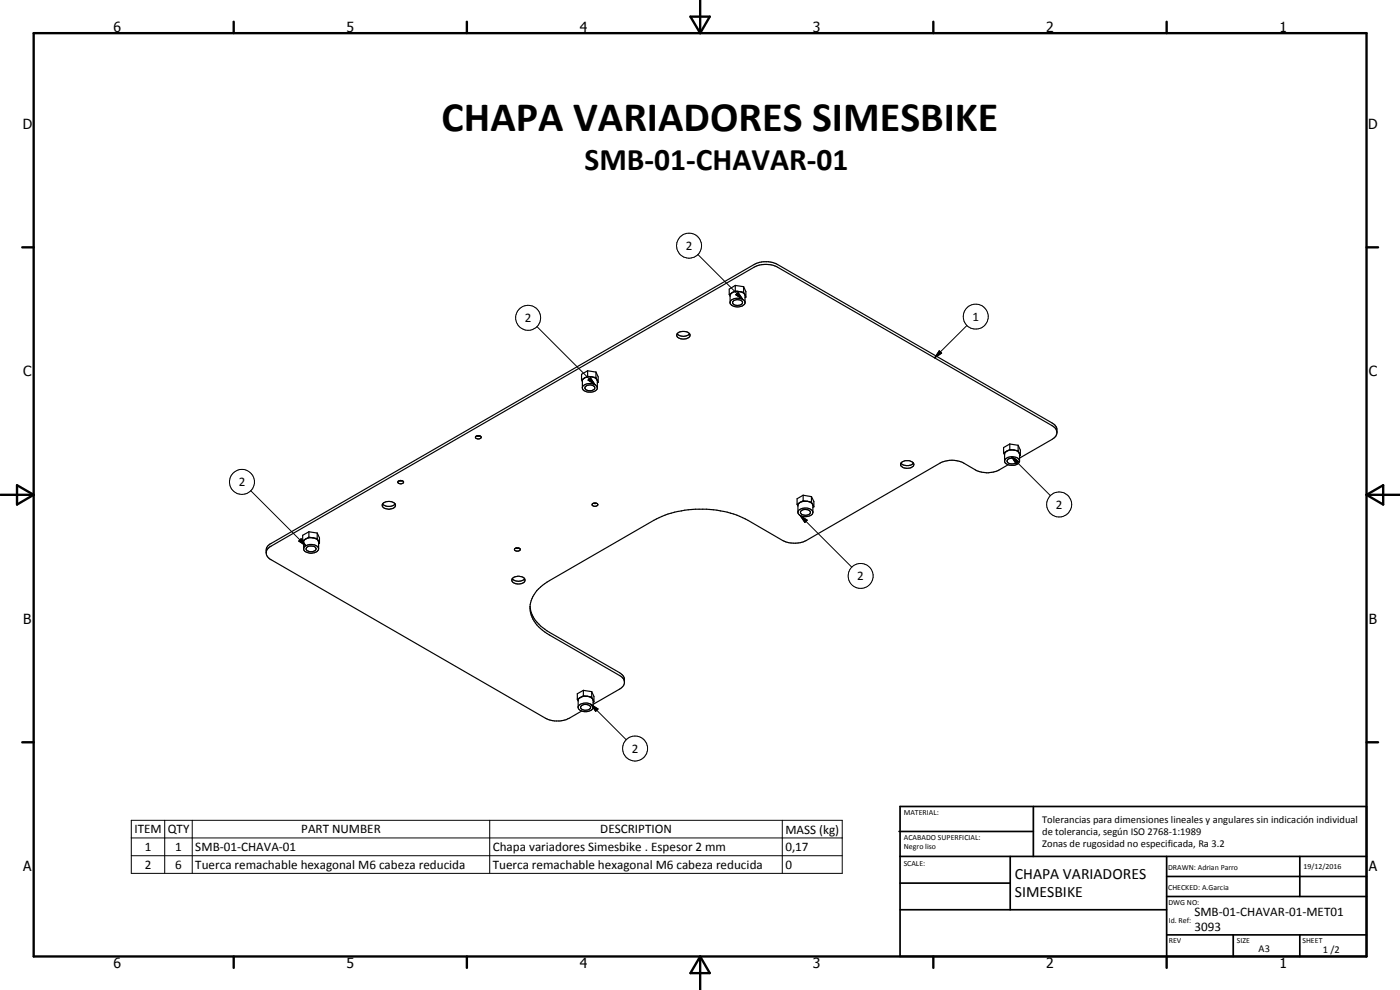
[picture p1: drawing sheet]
<svg xmlns="http://www.w3.org/2000/svg" width="420mm" height="297mm" viewBox="0 0 420 297" stroke-linecap="round" stroke-linejoin="round" font-family="sans-serif">
<g fill="none" stroke="#000" stroke-width=".35">
<path d="M218.9 88.3l.2 .6M219.7 87.8l-.6 .7v2.5a2.78 2.78 0 0 0 4.5-.1v-2.5M219.7 87.8l-.8 .5M220.2 90.3a1.68 1.68 0 0 1 2.6 .5 1.83 1.83 0 0 1-2.9 .1zM220.7 85.6l-1.8 1.1v1.6M220.7 85.6l2.5 .4M220.7 87.3l1.2 .2M220.7 87.3l-1 .5M220.7 85.6v1.7M221.9 87.5l.9 .3 .8 .6M221.9 87.5h-1l-1.2 .3M221.9 87.5l1.3 .2"/>
<path d="M223.2 86l.6 1.5v1.7M223.2 87.7l.4 .7M223.2 86v1.7M223.6 88.4l.2 .8M223.6 90.7a2.58 2.58 0 0 0-3.8-.9l-.4 .4-.3 .6M223.8 89.2l-.2 .1M174.5 114l.3 .5M174.8 116.2a2.7 2.7 0 0 1 4.4 0l.1 .2M175.4 113.4l-.6 .7v2.4a1.73 1.73 0 0 0 1.7 1.1h1.1l1-.3 .5-.5 .2-.4M175.4 113.4l-.9 .6M175.7 116a1.91 1.91 0 0 1 2.8 .2l-.1 .6a2.03 2.03 0 0 1-2.7 0l-.2-.3zM176.3 111.3l-1.8 1v1.7"/>
<path d="M176.3 111.3l2.5 .3M176.3 112.9l1.3 .2M176.3 112.9l-.9 .5M176.3 111.3v1.6M177.6 113.1l.9 .2 .7 .7 .1 2.4M177.6 113.1h-1.3l-.9 .3M177.6 113.1l1.2 .2M178.8 111.6l.7 1.5v1.6M178.8 113.3l.7 1.4M178.8 111.6v1.7M179.5 114.7l-.2 .2M203.2 100.2a2.65 2.65 0 0 0 3.8 0"/>
<path d="M203.3 100.1a2.65 2.65 0 0 1 3.8 .4 1.87 1.87 0 0 1-2.6 1.2 1.19 1.19 0 0 1-1.4-1.4zM142.8 130.9a.95 .95 0 0 1 1.6 .4 .95 .95 0 0 1-.9 .4 .95 .95 0 0 1-.8-.6zM143 130.8h1M270.4 138.9a2.6 2.6 0 0 0 3.7 0M270.5 138.9l1.2-.7h1.1a1.26 1.26 0 0 1 1.3 1.7 2.53 2.53 0 0 1-3.8-.5zM301.2 135.9l.3 .6M301.7 135.7a2.92 2.92 0 0 1 4.3 .4v2.4a2.76 2.76 0 0 1-4.5 0v-2.2zM302.5 139.4l-2.7 1.6a7.8 7.8 0 0 1-7 0l-3.6-2.1a7.8 7.8 0 0 0-7.1 0l-40.1 23.3a8.1 8.1 0 0 1-7.1 0l-10.4-6.1a28.6 28.6 0 0 0-12.5-3.3 31.4 31.4 0 0 0-10.5 1.2l-2.8 .9-2.5 1.2-31.3 18.1a9.7 9.7 0 0 0-5.8 9.1 10.6 10.6 0 0 0 5.8 7.2l21.1 12.2 1.1 1 .3 .9M302.5 137.8a1.82 1.82 0 0 1 2.7 .6 1.72 1.72 0 0 1-3-.1zM303.1 133.2l-1.9 1.1v1.6M303.1 133.2l2.5 .4M303.1 134.9l-1.9 1"/>
<path d="M303.1 134.9l1.2 .1M303.1 133.2v1.7M304.3 135l1.3 .3M305.6 133.6l.6 1.4v1.7M305.6 135.3l.6 1.4M305.6 133.6v1.7M306 137.5l9.8-5.7 .9-.7a3 3 0 0 0 .3-3l-1.2-1.2-82.4-47.5a7.5 7.5 0 0 0-7.1 0l-144.9 83.7a2.72 2.72 0 0 0-1.6 2.4 2.72 2.72 0 0 0 1.6 2.4l82.3 47.6a7.8 7.8 0 0 0 7.1 0l3.7-2.1M306 138.3a2.64 2.64 0 0 0-4.5 0M306.2 136.7l-.2 .1M317.2 129.6a2.39 2.39 0 0 0-1.4-1.9l-82.4-47.5a7.8 7.8 0 0 0-7.1 0l-145.3 83.9-.8 .7-.3 .9M92.7 159.6l-1.9 1v1.6M92.7 159.6l2.5 .3"/>
<path d="M92.7 159.6v1.6M95.2 159.9l.7 1.5v1.6M95.2 159.9v1.7M114.8 151.2a2.6 2.6 0 0 0 3.8 0M115.1 150.9a2.31 2.31 0 0 1 3.6 .8 2.45 2.45 0 0 1-3.4 .7 .89 .89 0 0 1-.2-1.5zM119.5 144.4l.8-.3 .8 .4a.87 .87 0 0 1-.8 .7 .87 .87 0 0 1-.9-.7zM119.7 144.3h1.1M177.8 151.2a.95 .95 0 0 1 1.6 .4l-.1 .1a.95 .95 0 0 1-1.6-.4zM178 151h1.1M239.2 151.3l.3 .5M240.1 150.7l-.9 .6M240.4 153.3a1.86 1.86 0 0 1 2.8 .5 1.73 1.73 0 0 1-3-.1z"/>
<path d="M241 148.6l-1.8 1v1.7M241 148.6l2.5 .4M241 150.2l1.3 .2M241 150.2l-.9 .5M241 148.6v1.6M242.3 150.4l1.1 .4 .6 .7v2.3a2.77 2.77 0 0 1-4.5 .1v-2.4l.6-.8M242.3 150.4l-1.3 .1-.9 .2M242.3 150.4l1.2 .2M243.5 149l.8 1.5v1.6M243.5 150.6l.8 1.5M243.5 149v1.6M244 153.7a2.73 2.73 0 0 0-4.4-.4l-.1 .4"/>
<path d="M244.3 152.1l-.3 .1M90.8 162.2l.3 .6M91.1 164.5a2.81 2.81 0 0 1 4.4-.2l.1 .4M91.8 161.7l-.7 .7v2.4a2.68 2.68 0 0 0 4.1 .7l.4-.8M91.8 161.7l-1 .5M91.9 164.4a1.9 1.9 0 0 1 3 .2 1.71 1.71 0 0 1-3 .1zM92.7 161.2l1.2 .2M92.7 161.2l-.9 .5M93.9 161.4a1.58 1.58 0 0 1 1.7 1.2v2.1M93.9 161.4l-.9-.1-1.2 .4M93.9 161.4l1.3 .2M95.2 161.6l.7 1.4"/>
<path d="M95.9 163l-.3 .2M153.7 173.7a2.76 2.76 0 0 0 3.8 0M153.8 173.6a2.6 2.6 0 0 1 3.7 .2 1.33 1.33 0 0 1-1.7 1.4 1.72 1.72 0 0 1-2.2-1.2zM154.5 164.6a.99 .99 0 0 1 1.6 .4 .96 .96 0 0 1-.9 .4 .96 .96 0 0 1-.8-.7zM154.8 164.5h1M159.1 181.9a10.2 10.2 0 0 0 5.8 7.8l21.1 12.1 1 1a2.48 2.48 0 0 1 .4 2.1l-.3 .8-.8 .8-8.3 4.8M173.3 209.8l.2 .6M173.5 212a2.8 2.8 0 0 1 4.5 .1M174.1 209.3l-.8 .5M174.4 211.8a1.75 1.75 0 0 1 2.8 .5 1.81 1.81 0 0 1-3 0zM175.1 207.1l-1.8 1.1v1.6M175.1 207.1l2.5 .4"/>
<path d="M175.1 208.7l1.2 .2M175.1 208.7l-1 .6M175.1 207.1v1.6M176.3 208.9l1.1 .4 .5 .5 .1 2.5a2.71 2.71 0 0 1-4.5 .1v-2.4l.6-.7M176.3 208.9l-1.3 .1-.9 .3M176.3 208.9l1.3 .2M177.6 207.5l.7 1.5v1.6M177.6 209.1l.7 1.5M177.6 207.5v1.6M178.3 210.6l-.3 .1"/>
</g>
<g fill="none" stroke="#000" stroke-width=".71">
<path d="M10.1 9.9h400v277.1h-400zM70.1 6.5v3.4M140.1 6.5v3.4M207.2 5h5.8l-2.9 4.9zM210.1 0v9.9M280.1 6.5v3.4M350.1 6.5v3.4M6.7 74.2h3.4M410.1 74.2h3.5M.1 148.5h10M5.1 145.6l5 2.9-5 2.9zM410.1 148.5h10"/>
<path d="M410.1 148.5l5-2.9v5.8zM6.7 222.7h3.4M410.1 222.7h3.5M70.1 287v3.4M140.1 287v3.4M210.1 287v10M210.1 287l2.9 5h-5.8zM280.1 287v3.4M350.1 287v3.4"/>
</g>
<g fill="none" stroke="#000" stroke-width=".51">
<path d="M269.8 249.5h40.3M270.1 242h140v45h-140zM270.1 257h140M303.2 257v16M310.1 242v15M350.1 257v30M390.1 257v12M270.1 265h33.1M270.1 273h80M350.1 269h60M350.1 263h60M350.1 280.5h60"/>
<path d="M370.1 280.5v6.5M390.1 280.5v6.5"/>
</g>
<g fill="none" stroke="#000" stroke-width=".3">
<path d="M209.5 76.4l13.5 13.5M161.2 98l17.4 17.4M220.8 88.4l.7-.6 1.5 2.1zM290.2 97.7l-9.7 9.7M177.2 113.3l1.4 2.1-2.1-1.4zM281.9 105.2l.7 .8-2.1 1.4zM303.6 137l2.1 1.5-.7 .7zM303.6 137l11.6 11.7M75.3 147.2l16.5 16.5M240.1 154.6l2.2 1.5-.8 .7zM240.1 154.6l15.5 15.6M89.7 162.3l.7-.7 1.4 2.1z"/>
<path d="M90.4 161.6l1.4 2.1-2.1-1.4zM177.3 211.3l2.2 1.4-.7 .7zM177.3 211.3l10.6 10.7M39.4 246.1h213.4v15.9h-213.4zM39.4 251.4h213.4M39.4 256.8h213.4M49.4 246.1v15.9M57.7 246.1v15.9M147 246.1v15.9M234.8 246.1v15.9"/>
<circle cx="206.8" cy="73.7" r="3.7"/>
<circle cx="158.5" cy="95.4" r="3.8"/>
<circle cx="292.8" cy="95" r="3.8"/>
<circle cx="72.6" cy="144.6" r="3.8"/>
<circle cx="317.9" cy="151.4" r="3.8"/>
<circle cx="258.3" cy="172.8" r="3.8"/>
<circle cx="190.6" cy="224.6" r="3.8"/>
</g>
<path d="M220.8 88.4l.7-.6 1.5 2.1zM177.2 113.3l1.4 2.1-2.1-1.4zM281.9 105.2l.7 .8-2.1 1.4zM303.6 137l2.1 1.5-.7 .7zM240.1 154.6l2.2 1.5-.8 .7zM90.4 161.6l1.4 2.1-2.1-1.4zM177.3 211.3l2.2 1.4-.7 .7z" fill="#000"/>
<text font-size="12.6" x="132.5" y="39.2">CHAPA VARIADORES SIMESBIKE</text>
<text font-size="9.4" x="175.4" y="51">SMB-01-CHAVAR-01</text>
<g font-size="4.7">
<text x="304.6" y="263.8">CHAPA VARIADORES</text>
<text x="304.6" y="269.2">SIMESBIKE</text>
</g>
<g font-size="4.2">
<text x="34" y="9.6">6</text>
<text x="104" y="9.6">5</text>
<text x="174" y="9.6">4</text>
<text x="244" y="9.6">3</text>
<text x="314" y="9.6">2</text>
<text x="384" y="9.6">1</text>
<text x="6.8" y="38.7">D</text>
<text x="410.6" y="38.7">D</text>
<text x="7" y="112.9">C</text>
<text x="410.8" y="112.9">C</text>
<text x="7" y="187.1">B</text>
<text x="410.8" y="187.1">B</text>
<text x="7" y="261.4">A</text>
<text x="410.8" y="261.4">A</text>
<text x="34" y="290.4">6</text>
<text x="104" y="290.4">5</text>
<text x="174" y="290.4">4</text>
<text x="244" y="290.4">3</text>
<text x="314" y="290.4">2</text>
<text x="384" y="290.4">1</text>
</g>
<g font-size="3.9">
<text x="205.8" y="75">2</text>
<text x="157.6" y="96.6">2</text>
<text x="291.8" y="96.3">1</text>
<text x="71.7" y="145.9">2</text>
<text x="316.9" y="152.7">2</text>
<text x="257.3" y="174.1">2</text>
<text x="189.6" y="225.8">2</text>
<text x="40.3" y="250.1">ITEM</text>
<text x="50.4" y="250.1">QTY</text>
<text x="90.4" y="250.1">PART NUMBER</text>
<text x="180.2" y="250.1">DESCRIPTION</text>
<text x="235.7" y="250.1">MASS (kg)</text>
<text x="43.4" y="255.4">1</text>
<text x="52.6" y="255.4">1</text>
<text x="58.6" y="255.4">SMB-01-CHAVA-01</text>
<text x="147.9" y="255.4">Chapa variadores Simesbike . Espesor 2 mm</text>
<text x="235.7" y="255.4">0,17</text>
<text x="43.4" y="260.6">2</text>
<text x="52.6" y="260.6">6</text>
<text x="58.6" y="260.7">Tuerca remachable hexagonal M6 cabeza reducida</text>
<text x="147.9" y="260.7">Tuerca remachable hexagonal M6 cabeza reducida</text>
<text x="235.7" y="260.6">0</text>
<text x="358.5" y="275">SMB-01-CHAVAR-01-MET01</text>
<text x="358.5" y="279.4">3093</text>
</g>
<g font-size="3.1">
<text x="312.7" y="246.8">Tolerancias para dimensiones lineales y angulares sin indicación individual</text>
<text x="312.7" y="250.4">de tolerancia, según ISO 2768-1:1989</text>
<text x="312.7" y="254">Zonas de rugosidad no especificada, Ra 3.2</text>
<text x="377.7" y="285.6">A3</text>
<text x="397" y="285.9">1 /2</text>
</g>
<g font-size="2.4">
<text x="271.2" y="244.4">MATERIAL:</text>
<text x="271.3" y="252">ACABADO SUPERFICIAL:</text>
<text x="271.3" y="254.6">Negro liso</text>
<text x="271.2" y="259.7">SCALE:</text>
<text x="350.6" y="261">DRAWN: Adrian Parro</text>
<text x="391.2" y="260.6">19/12/2016</text>
<text x="350.6" y="267">CHECKED: A.Garcia</text>
<text x="350.6" y="271.4">DWG NO:</text>
<text x="350.8" y="276.9">Id. Ref:</text>
<text x="350.8" y="282.8">REV</text>
<text x="371.2" y="282.9">SIZE</text>
<text x="390.9" y="282.9">SHEET</text>
</g>
</svg>
